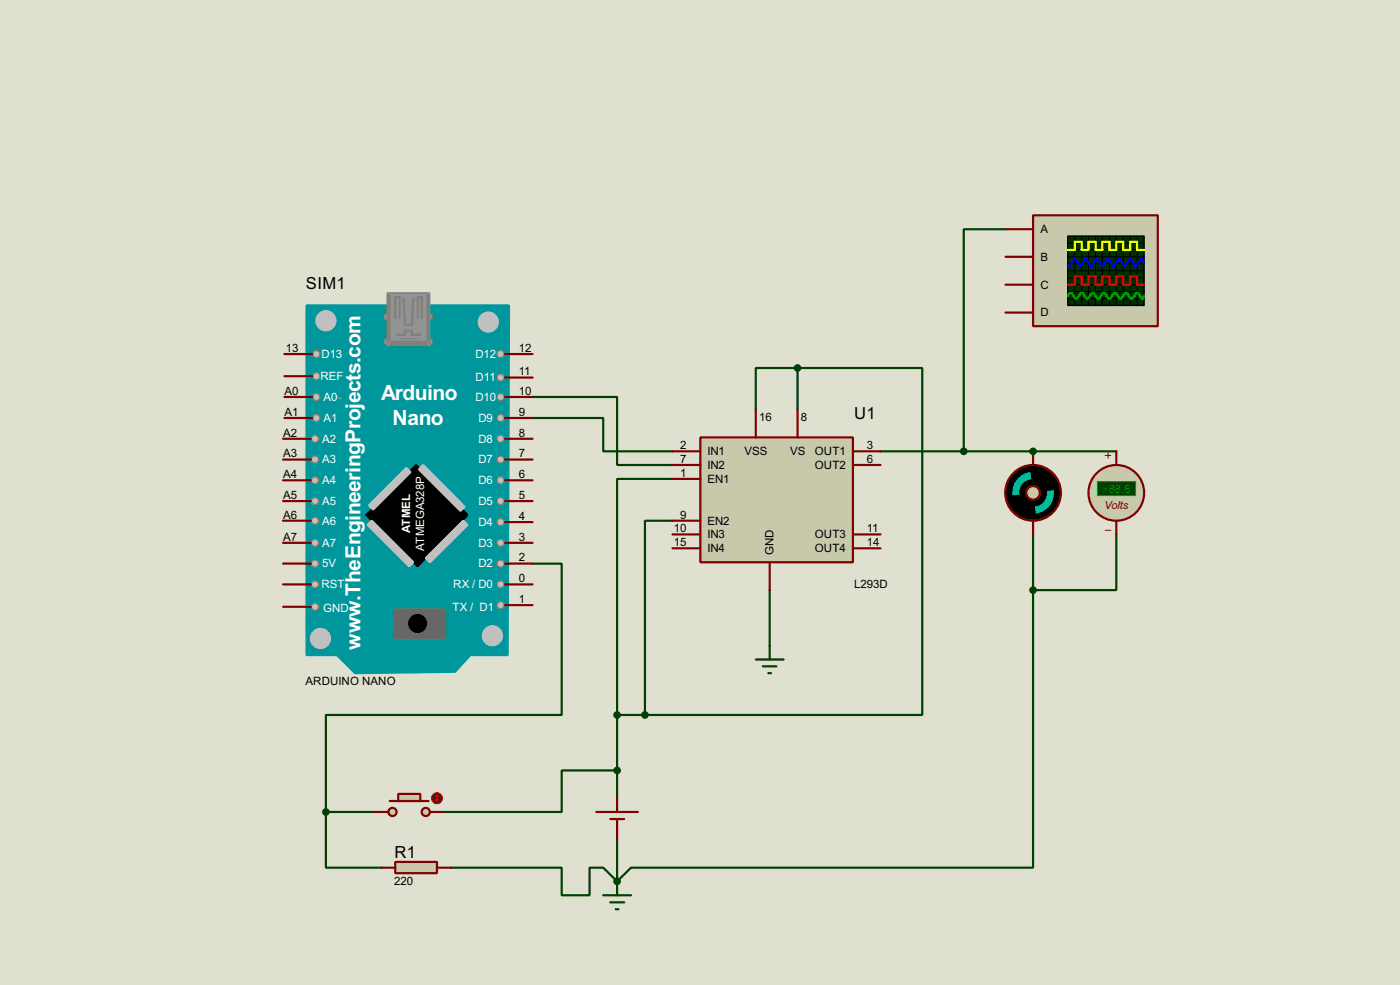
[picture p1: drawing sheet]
<svg xmlns="http://www.w3.org/2000/svg" width="256mm" height="180mm" viewBox="0 0 256 180" stroke-linecap="round" stroke-linejoin="round" font-family="sans-serif">
<path d="M0 0h256.5v180.3h-256.5z" fill="#e0e0d0"/>
<path d="M184.2 42h-7.6v40.6M97.6 72.7h15.5v12.4h10.1M97.6 76.5h12.9v6.1h12.7M123.2 87.7h-10.1v43.2h5.1v-35.6h5M161.3 82.6h28M141 108v10.2" fill="none" stroke="#004000" stroke-width=".4"/>
<circle cx="189.3" cy="82.6" r=".2" fill="#004000"/>
<path d="M189.3 82.6h15.2M97.6 103.2h5.3v27.7h-43.2v17.7M113.1 130.9v15.2M59.7 148.6v10.2h10.2M59.7 148.6h8.9M113.1 141h-10.2v7.6h-21.6M113.1 153.7v7.6" fill="none" stroke="#004000" stroke-width=".4"/>
<circle cx="113.1" cy="161.3" r=".2" fill="#004000"/>
<path d="M146.1 67.4h-7.6v7.6M146.1 67.4h22.9v63.5h-50.8M146.1 67.4v7.6M189.3 97.8v10.2M204.5 97.8v10.2h-15.2M189.3 108v50.8h-73.7l-2.5 2.5-2.6-2.5h-2.5v5.1h-5.1v-5.1h-20.3" fill="none" stroke="#004000" stroke-width=".4"/>
<path d="M56.2 55.9h37.1l-.3 64h-6.8l-2.8 3.1-18.3 .2-3.3-3.3h-5.6z" fill-rule="evenodd" fill="#00979c" stroke="#00979c" stroke-width=".4"/>
<g fill="#000" stroke="#000" stroke-width=".4">
<path d="M67.1 94.3l9.2-9.2 9.4 9.2-9.2 9.4z" fill-rule="evenodd"/>
<circle cx="76.5" cy="114.1" r="1.55"/>
</g>
<g fill="#c0c0c0" stroke="#c0c0c0" stroke-width=".4">
<path d="M67.6 92.5l6.9-6.8 .7 .7-6.8 6.9z" fill-rule="evenodd"/>
<path d="M78 102.2l6.9-6.9 .8 .8-6.9 6.8z" fill-rule="evenodd"/>
<path d="M77.5 85.1l7.6 7.7-.7 .7-7.6-7.6z" fill-rule="evenodd"/>
<path d="M67.4 96.1l.7-.8 7.6 7.6-.7 .8z" fill-rule="evenodd"/>
</g>
<path d="M72.4 111.6h9.2v5.3h-9.2z" fill="#686767" stroke="#686767" stroke-width=".4"/>
<path d="M61.8 72.7l.7 .3" fill="none" stroke="#939393" stroke-width=".18"/>
<circle cx="58.7" cy="116.9" r="1.85" fill="#c0c0c0" stroke="#c0c0c0" stroke-width=".18"/>
<g fill="#c0c0c0" stroke="#808080" stroke-width=".25">
<circle cx="91.7" cy="69.1" r=".65"/>
<circle cx="91.7" cy="64.8" r=".65"/>
<circle cx="91.7" cy="72.7" r=".65"/>
<circle cx="91.7" cy="76.5" r=".65"/>
<circle cx="91.7" cy="84.1" r=".65"/>
<circle cx="91.7" cy="80.3" r=".65"/>
<circle cx="91.7" cy="87.9" r=".65"/>
<circle cx="91.7" cy="91.7" r=".65"/>
<circle cx="91.7" cy="99.4" r=".65"/>
<circle cx="91.7" cy="95.6" r=".65"/>
<circle cx="91.7" cy="103.2" r=".65"/>
<circle cx="91.7" cy="107" r=".65"/>
<circle cx="91.7" cy="110.8" r=".65"/>
<circle cx="57.9" cy="64.8" r=".65"/>
<circle cx="57.9" cy="68.9" r=".65"/>
<circle cx="57.9" cy="72.7" r=".65"/>
<circle cx="57.7" cy="80.3" r=".65"/>
<circle cx="57.9" cy="76.5" r=".65"/>
<circle cx="57.7" cy="84.1" r=".65"/>
<circle cx="57.7" cy="87.9" r=".65"/>
<circle cx="57.7" cy="95.3" r=".65"/>
<circle cx="57.7" cy="91.7" r=".65"/>
<circle cx="57.7" cy="99.4" r=".65"/>
<circle cx="57.7" cy="103.2" r=".65"/>
<circle cx="57.7" cy="111.1" r=".65"/>
<circle cx="57.7" cy="107" r=".65"/>
</g>
<circle cx="90.2" cy="116.4" r="1.85" fill="#c0c0c0" stroke="#c0c0c0" stroke-width=".18"/>
<g fill="#939393" stroke="#757575" stroke-width=".18">
<circle cx="78.7" cy="58" r=".55"/>
<circle cx="78.7" cy="62.5" r=".55"/>
</g>
<g fill="#939393" stroke="#808080" stroke-width=".18">
<circle cx="70.9" cy="58" r=".55"/>
<circle cx="70.9" cy="62.5" r=".55"/>
</g>
<path d="M70.9 53.6h7.9v9.7h-7.9z" fill="#808080" stroke="#808080" stroke-width=".18"/>
<path d="M71.7 53.9h6.3v8.4h-6.3z" fill="#939393" stroke="#939393" stroke-width=".18"/>
<path d="M70.9 53.6l.8 .3M78.8 53.6l-.8 .3M71.7 62.3l-.8 1M78 62.3l.8 1" fill="none" stroke="#939393" stroke-width=".18"/>
<path d="M72.4 58.2v-3.8h.8v3.8M74 54.7l.2 4.5M75.7 54.7l-.2 4.8h-1.3M76.5 58.2v-3.8h.8v3.8M72.7 61.3h1.5v-.8h1.3v.8h1.5" fill="none" stroke="#808080" stroke-width=".4"/>
<path d="M73.2 62h3.3" fill="none" stroke="#808080" stroke-width=".2"/>
<g fill="#c0c0c0" stroke="#c0c0c0" stroke-width=".18">
<circle cx="89.4" cy="59" r="1.85"/>
<circle cx="59.7" cy="58.7" r="1.85"/>
</g>
<g fill="none" stroke="#800000" stroke-width=".4">
<path d="M52.1 76.5h5.1M52.1 72.7h5.1M52.1 64.8h5.1M52.1 68.9h5.1M92.5 76.5h5.1M92.5 72.7h5.1M92.5 69.1h5.1M92.5 64.8h5.1M51.9 99.4h5.1M51.9 91.7h5.1M51.9 87.9h5.1M51.9 84.1h5.1"/>
<path d="M51.9 80.3h5.1M51.9 95.3h5.1M92.5 99.4h5.1M92.5 95.6h5.1M92.5 91.7h5.1M92.5 87.9h5.1M92.5 84.1h5.1M92.5 80.3h5.1M51.9 107h5.1M51.9 103.2h5.1M51.9 111.1h5.1M92.5 107h5.1"/>
<path d="M92.5 110.8h5.1M92.5 103.2h5.1"/>
</g>
<path d="M128.3 80.1h28v22.8h-28z" fill="#c8c8aa" stroke="#800000" stroke-width=".4"/>
<g fill="none" stroke="#800000" stroke-width=".4">
<path d="M138.5 75v5.1M146.1 75v5.1M123.2 82.6h5.1M123.2 85.1h5.1M123.2 97.8h5.1M123.2 87.7h5.1M123.2 95.3h5.1M156.3 82.6h5M156.3 85.1h5M156.3 97.8h5M123.2 100.4h5.1M141 102.9v5.1"/>
<path d="M156.3 100.4h5"/>
</g>
<circle cx="189.2" cy="90.2" r="5.1" fill="#000" stroke="#800000" stroke-width=".4"/>
<circle cx="189.2" cy="90.2" r="1.25" fill="#c8c8aa" stroke="#800000" stroke-width=".4"/>
<g fill="#000" stroke="#000" stroke-width=".4">
<path d="M185.5 90.7l1.3-.1a2.5 2.5 0 0 0 2.8 2.1l.2 1.3a3.8 3.8 0 0 1-4.3-3.3z" fill-rule="evenodd"/>
<path d="M188.8 86.4a3.8 3.8 0 0 1 4.3 3.3l-1.3 .2a2.5 2.5 0 0 0-2.8-2.2z" fill-rule="evenodd"/>
</g>
<g fill="#00c0c0">
<path d="M191.8 89.9l1.3-.2a3.8 3.8 0 0 1-3.3 4.3l-.2-1.3a2.51 2.51 0 0 0 2.2-2.8z" fill-rule="evenodd"/>
<path d="M186.7 87.3l1.3-.7 .8-.2 .2 1.3a2.45 2.45 0 0 0-2.2 2.9l-1.3 .1a3.8 3.8 0 0 1 1.2-3.4z" fill-rule="evenodd"/>
</g>
<path d="M189.3 82.6v2.5M189.3 95.3v2.5M109.3 148.6h7.6M111.8 149.9h2.6M113.1 146.1v2.5M113.1 149.9v3.8" fill="none" stroke="#800000" stroke-width=".4"/>
<path d="M141 118.2v2.5M138.5 120.7h5.1M139.8 122h2.5M140.8 123.2h.5M110.5 163.9h5.1M111.8 165.2h2.6M112.8 166.4h.5M113.1 161.3v2.6" fill="none" stroke="#004000" stroke-width=".4"/>
<g fill="#c8c8aa" stroke="#800000" stroke-width=".4">
<circle cx="78" cy="148.6" r=".75"/>
<circle cx="71.9" cy="148.6" r=".75"/>
</g>
<path d="M71.4 146.6h7.1" fill="none" stroke="#800000" stroke-width=".4"/>
<path d="M73 145.3h4v1.3h-4z" fill="#c8c8aa" stroke="#800000" stroke-width=".4"/>
<path d="M68.6 148.6h2.6M78.8 148.6h2.5" fill="none" stroke="#800000" stroke-width=".4"/>
<circle cx="80" cy="146.1" r="1" fill="#400000" stroke="#f00" stroke-width=".2"/>
<path d="M79.8 146.4l.3 .2M80.1 145.6v1M80.1 145.6l-.3 .3M80.1 145.6l.2 .3M80.3 146.4l-.2 .2" fill="none" stroke="#f00" stroke-width=".2"/>
<path d="M72.4 157.8h7.7v2h-7.7z" fill="#c8c8aa" stroke="#800000" stroke-width=".4"/>
<path d="M69.9 158.8h2.5M80.1 158.8h2.5" fill="none" stroke="#800000" stroke-width=".4"/>
<path d="M189.3 39.4h22.8v20.3h-22.8z" fill="#c8c8aa" stroke="#800000" stroke-width=".4"/>
<path d="M195.6 43.2h14v12.7h-14z" fill="#003000" stroke="#000" stroke-width=".25"/>
<g fill="none" stroke="#000" stroke-width=".18">
<path d="M195.6 47h14M195.6 44.5h14M195.6 45.8h14M195.6 48.3h14M195.6 50.9h14M195.6 52.1h14M195.6 53.4h14M195.6 54.7h14M195.6 49.6h14M196.9 43.2v12.7M198.2 43.2v12.7M199.4 43.2v12.7"/>
<path d="M200.7 43.2v12.7M202 43.2v12.7M203.3 43.2v12.7M204.5 43.2v12.7M205.8 43.2v12.7M207.1 43.2v12.7M208.3 43.2v12.7"/>
</g>
<path d="M195.6 45.8h1.3v-1.5h1.3v1.5h1.2v-1.5h1.3v1.5h1.3v-1.5h1.3v1.5h1.2v-1.5h1.3v1.5h1.3v-1.5h1.2v1.5h1.3" fill="none" stroke="#ff0" stroke-width=".4"/>
<path d="M195.6 52.1h1.3v-1.5h1.3v1.5h1.2v-1.5h1.3v1.5h1.3v-1.5h1.3v1.5h1.2v-1.5h1.3v1.5h1.3v-1.5h1.2v1.5h1.3" fill="none" stroke="#f00" stroke-width=".4"/>
<path d="M209.6 48.1l-.5-.8-1 1.5-1-1.5-1.1 1.5-1-1.5-1 1.5-1-1.5-1 1.5-1-1.5-1 1.5-1.1-1.5-1 1.5-1-1.5-1 1.5-.3-.2" fill="none" stroke="#00f" stroke-width=".4"/>
<path d="M195.6 54.2l.5-.6 .3 .1 .5 .8 .3 .2 .2-.2 .5-.8 .3-.1 .2 .1 .5 .8 .3 .2 .2-.2 .5-.8 .3-.1 .2 .1 .5 .8 .3 .2 .3-.2 .5-.8 .2-.1 .3 .1 .2 .5a.54 .54 0 0 0 .8 .3l.5-.8 .3-.1 .2 .1 .5 .8 .3 .2 .2-.2 .5-.8 .3-.1 .2 .1 .5 .8 .3 .2 .3-.2 .4-.8 .3-.1 .3 .1 .5 .8 .3 .2 .2-.5" fill="none" stroke="#0f0" stroke-width=".4"/>
<path d="M184.2 42h5.1M184.2 47h5.1M184.2 52.1h5.1M184.2 57.2h5.1" fill="none" stroke="#800000" stroke-width=".4"/>
<circle cx="204.5" cy="90.2" r="5.1" fill="#c8c8aa" stroke="#800000" stroke-width=".4"/>
<path d="M202.5 83.4h1M202.5 97.1h1M203 82.9v1" fill="none" stroke="#800000" stroke-width=".18"/>
<path d="M201 88.2h7.1v2.5h-7.1z" fill="#004000" stroke="#0f0" stroke-width=".2"/>
<path d="M204.5 82.6v2.5M204.5 95.3v2.5" fill="none" stroke="#800000" stroke-width=".4"/>
<g fill="#004000" stroke="#004000" stroke-width=".4">
<circle cx="113" cy="130.9" r=".5"/>
<circle cx="118.1" cy="130.9" r=".5"/>
<circle cx="176.5" cy="82.6" r=".5"/>
<circle cx="189.2" cy="82.6" r=".5"/>
<circle cx="59.7" cy="148.6" r=".5"/>
<circle cx="113" cy="141" r=".5"/>
<circle cx="113" cy="161.3" r=".5"/>
<circle cx="189.2" cy="108" r=".5"/>
<circle cx="146.1" cy="67.4" r=".5"/>
</g>
<g font-size="4.3" fill="#fff">
<text x="69.8" y="73.2">Arduino</text>
<text x="71.9" y="77.8">Nano</text>
<text x="66.1" y="118.9" transform="rotate(-90 66.1 118.9)">www.TheEngineeringProjects.com</text>
</g>
<g font-size="3.4">
<text x="56" y="52.9">SIM1</text>
<text x="156.5" y="76.7">U1</text>
<text x="72.3" y="157">R1</text>
</g>
<g font-size="2.4">
<text x="190.6" y="42.7">A</text>
<text x="190.6" y="47.7">B</text>
<text x="190.6" y="52.8">C</text>
<text x="190.6" y="57.9">D</text>
<text x="52.4" y="64.4">13</text>
<text x="95.1" y="64.4">12</text>
<text x="95.1" y="68.7">11</text>
<text x="52.1" y="76.1">A1</text>
<text x="52.1" y="72.3">A0</text>
<text x="95.1" y="76.1">9</text>
<text x="95.1" y="72.3">10</text>
<text x="139.1" y="77.1">16</text>
<text x="146.7" y="77.1">8</text>
<text x="51.9" y="83.7">A3</text>
<text x="51.9" y="79.9">A2</text>
<text x="95.1" y="83.7">7</text>
<text x="95.1" y="79.9">8</text>
<text x="124.6" y="82.2">2</text>
<text x="129.6" y="83.3">IN1</text>
<text x="136.4" y="83.2">VSS</text>
<text x="144.7" y="83.2">VS</text>
<text x="149.3" y="83.3">OUT1</text>
<text x="158.8" y="82.2">3</text>
<text x="51.9" y="87.5">A4</text>
<text x="95.1" y="87.5">6</text>
<text x="124.6" y="84.7">7</text>
<text x="124.6" y="87.3">1</text>
<text x="129.6" y="85.8">IN2</text>
<text x="129.6" y="88.4">EN1</text>
<text x="149.3" y="85.8">OUT2</text>
<text x="158.8" y="84.7">6</text>
<text x="51.9" y="91.3">A5</text>
<text x="51.9" y="94.9">A6</text>
<text x="95.1" y="95.2">4</text>
<text x="95.1" y="91.3">5</text>
<text x="124.6" y="94.9">9</text>
<text x="51.9" y="99">A7</text>
<text x="95.1" y="99">3</text>
<text x="123.5" y="97.4">10</text>
<text x="123.5" y="100">15</text>
<text x="129.6" y="98.5">IN3</text>
<text x="129.6" y="101.1">IN4</text>
<text x="129.6" y="96">EN2</text>
<text x="141.7" y="101.6" transform="rotate(-90 141.7 101.6)">GND</text>
<text x="149.3" y="98.5">OUT3</text>
<text x="149.3" y="101.1">OUT4</text>
<text x="158.8" y="97.4">11</text>
<text x="158.8" y="100">14</text>
<text x="95.1" y="106.6">0</text>
<text x="95.1" y="102.8">2</text>
<text x="156.5" y="107.6">L293D</text>
<text x="95.1" y="110.4">1</text>
<text x="56" y="125.3">ARDUINO NANO</text>
<text x="72.2" y="161.9">220</text>
</g>
<g font-size="2.4" fill="#fff">
<text x="58.9" y="65.5">D13</text>
<text x="87.1" y="65.5">D12</text>
<text x="58.7" y="69.5">REF</text>
<text x="87.1" y="69.8">D11</text>
<text x="59.3" y="77.2">A1</text>
<text x="59.3" y="73.4">A0</text>
<text x="87.1" y="73.4">D10</text>
<text x="87.6" y="77.2">D9</text>
<text x="59" y="81">A2</text>
<text x="87.6" y="81">D8</text>
<text x="59" y="88.6">A4</text>
<text x="59" y="84.8">A3</text>
<text x="87.6" y="84.8">D7</text>
<text x="87.6" y="88.6">D6</text>
<text x="59" y="92.4">A5</text>
<text x="87.6" y="92.4">D5</text>
<text x="59" y="100.1">A7</text>
<text x="59" y="96">A6</text>
<text x="75.1" y="97.5" transform="rotate(-90 75.1 97.5)">ATMEL</text>
<text x="77.7" y="100.8" transform="rotate(-90 77.7 100.8)">ATMEGA328P</text>
<text x="87.6" y="96.3">D4</text>
<text x="87.6" y="100.1">D3</text>
<text x="58.9" y="107.7">RST</text>
<text x="59" y="103.9">5V</text>
<text x="83" y="107.7">RX / D0</text>
<text x="87.6" y="103.9">D2</text>
<text x="59.2" y="112">GND</text>
<text x="82.9" y="111.8">TX / D1</text>
</g>
<text font-size="2.4" fill="#008000" x="201.9" y="90.2">+88.8</text>
<text font-size="2.3" fill="#800000" x="202.3" y="93.2">Volts</text>
</svg>
